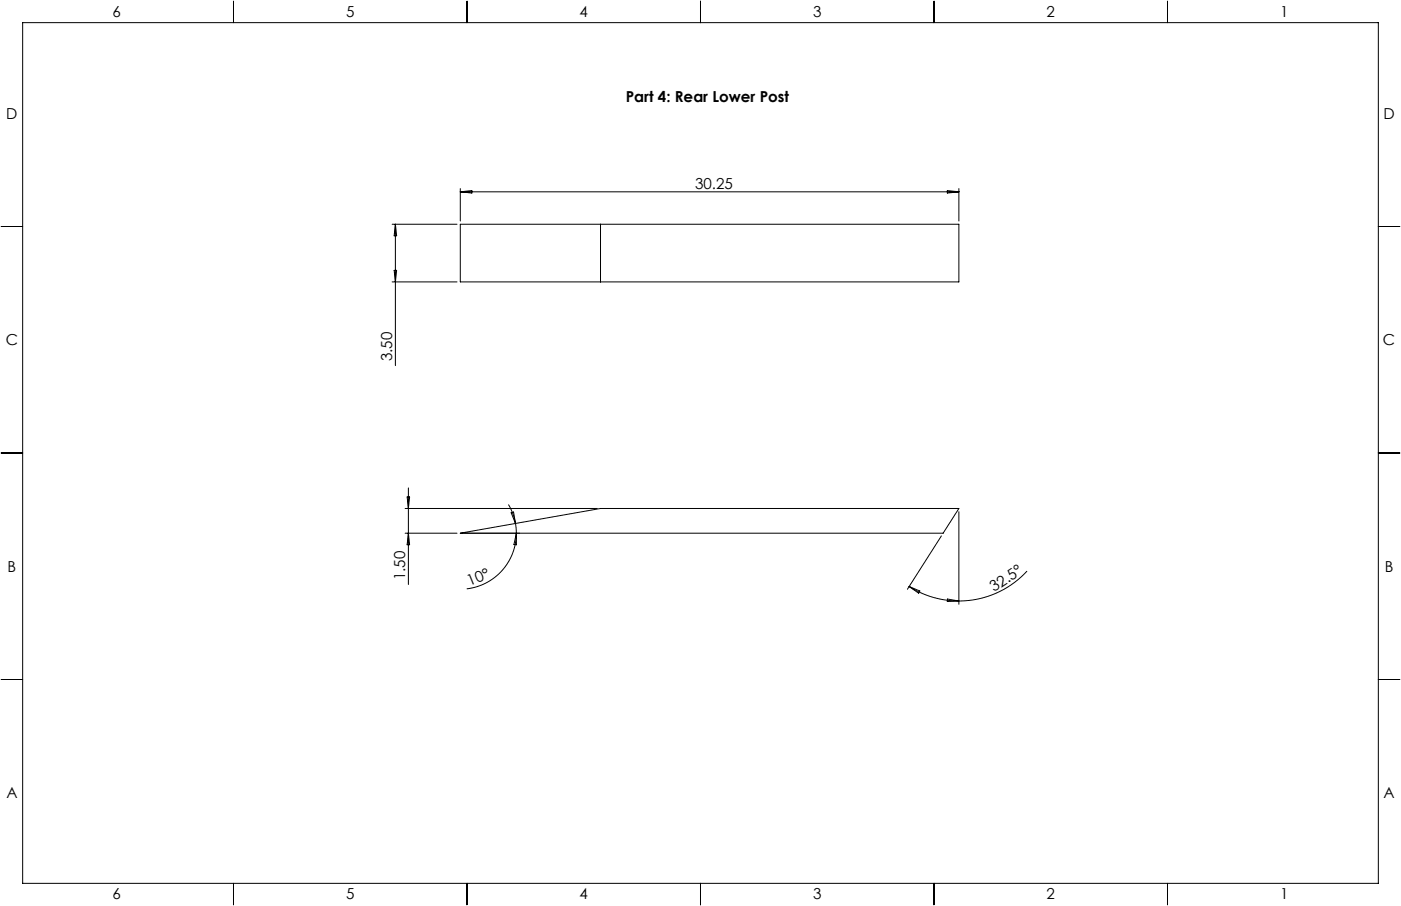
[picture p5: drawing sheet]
<svg xmlns="http://www.w3.org/2000/svg" width="432mm" height="279mm" viewBox="0 0 432 279" stroke-linecap="round" stroke-linejoin="round" font-family="sans-serif">
<g fill="none" stroke="#000" stroke-width=".31">
<path d="M7 7h417.8v265.4h-417.8zM72 .4v6.6M143.9 .4v6.6M215.9 .4v6.6M287.9 .4v6.6M359.8 .4v6.6M141.9 58.2v10M141.9 59.2h153.6M141.9 59.2l3.5-.4v.7zM292 58.8l3.5 .4-3.5 .3zM295.5 58.2v10M.4 69.8h6.6"/>
<path d="M120.9 69.2h20M121.9 69.2v43.6M121.9 69.2l.3 3.5h-.7zM141.9 69.2h153.6v17.7h-153.6zM185.1 69.2v17.7M424.8 69.8h6.6M120.9 86.9h20M121.5 83.4h.7l-.3 3.5zM.4 139.7h6.6M424.8 139.7h6.6M124.9 156.8h59.2M125.5 153.3h.7l-.3 3.5z"/>
<path d="M125.9 150.5v29.7M156.7 155.6l1.4 2.8 .8 3M157.5 158.1l.8-.2 .6 3.5zM295.5 157.8v28.5M124.9 164.4h16M125.9 164.4l.3 3.6h-.7zM141.9 164.4l43.2-7.6h110.4l-4.8 7.6zM158.9 161.4l.2 3M159.1 164.4l.1 3.6-.8-.1zM159.1 164.4a17.3 17.3 0 0 1-15.3 17.2M290.1 165.3l-10.4 16.4M316.5 176.1a28.5 28.5 0 0 1-21 9.2"/>
<path d="M280.2 180.9l3.3 1.4-.4 .6zM280.2 180.9a28.5 28.5 0 0 0 15.3 4.4M292 184.7l3.5 .6-3.5 .2zM.4 209.5h6.6M424.8 209.5h6.6M72 272.4v6.6M143.9 272.4v6.6M215.9 272.4v6.6M287.9 272.4v6.6M359.8 272.4v6.6"/>
</g>
<g font-size="4.7">
<text x="34.7" y="5.4">6</text>
<text x="106.7" y="5.4">5</text>
<text x="178.6" y="5.4">4</text>
<text x="250.6" y="5.4">3</text>
<text x="322.5" y="5.4">2</text>
<text x="394.5" y="5.4">1</text>
<text x="192.9" y="31.4">Part 4: Rear Lower Post</text>
<text x="1.9" y="36.6">D</text>
<text x="426.4" y="36.6">D</text>
<text x="214.2" y="58.1">30.25</text>
<text x="1.8" y="106.4">C</text>
<text x="426.2" y="106.4">C</text>
<text x="120.9" y="111.5" transform="rotate(-90 120.9 111.5)">3.50</text>
<text x="2.3" y="176.3">B</text>
<text x="124.9" y="179" transform="rotate(-90 124.9 179)">1.50</text>
<text x="426.8" y="176.3">B</text>
<text x="144.7" y="180.8" transform="rotate(-22 144.7 180.8)">10°</text>
<text x="306.4" y="182.7" transform="rotate(-34 306.4 182.7)">32.5°</text>
<text x="2" y="246.1">A</text>
<text x="426.4" y="246.1">A</text>
<text x="34.7" y="277.4">6</text>
<text x="106.7" y="277.4">5</text>
<text x="178.6" y="277.4">4</text>
<text x="250.6" y="277.4">3</text>
<text x="322.5" y="277.4">2</text>
<text x="394.5" y="277.4">1</text>
</g>
</svg>
